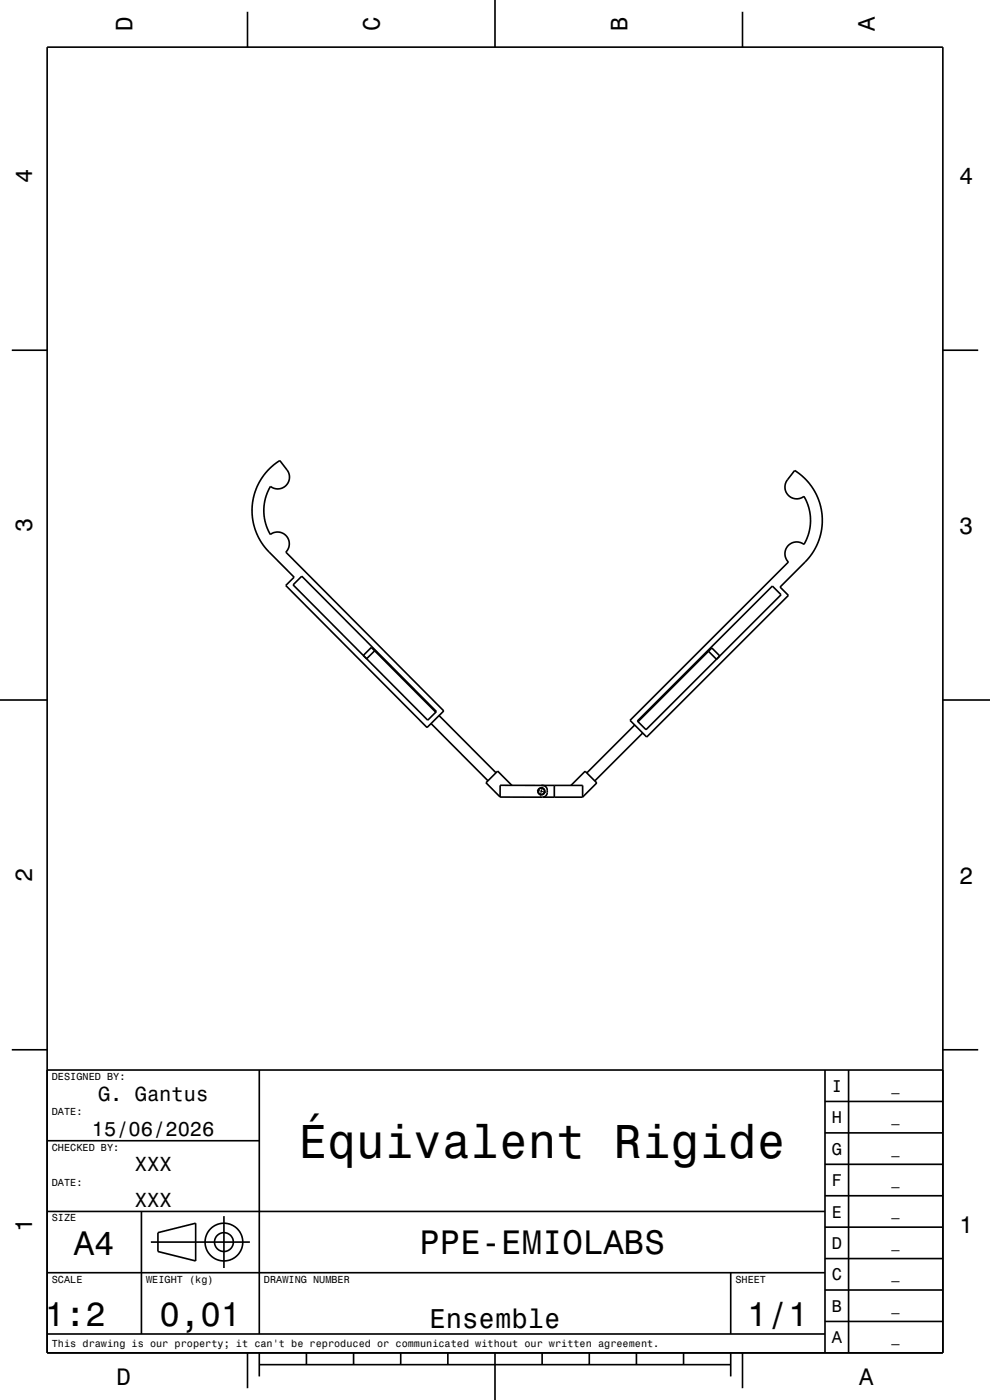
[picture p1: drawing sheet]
<svg xmlns="http://www.w3.org/2000/svg" width="210mm" height="297mm" viewBox="0 0 210 297" stroke-linecap="round" stroke-linejoin="round" font-family="sans-serif">
<g fill="none" stroke="#000" stroke-width=".35">
<path d="M10 10h190v277h-190zM52.5 2.5v7.5M105 0v10M157.5 2.5v7.5M2.5 74.3h7.5M200 74.3h7.5M57.2 99.4l2.2-1.7 1.5 2a2.5 2.5 0 0 1-.2 3.3 2.5 2.5 0 0 1-3.3 .2 10 10 0 0 0-.1 10.2 2.5 2.5 0 0 1 3.5 .3 2.5 2.5 0 0 1-.2 3.4l33.5 33.7-3.5 3.5-30-30.1 1.8-1.8-5.4-5.4a12.5 12.5 0 0 1 .2-17.6zM168.6 99.8l.4 .3a12.5 12.5 0 0 1 1.8 19.1l-5.3 5.3 1.7 1.8-30 30.1-3.6-3.6 33.6-33.6a2.5 2.5 0 0 1-.1-3.4 2.5 2.5 0 0 1 3.4-.3 10 10 0 0 0 0-10.2 2.5 2.5 0 0 1-3.3-.2 2.5 2.5 0 0 1-.2-3.3zM62.2 124.1l1.8-1.9 28.6 28.8-1.9 1.8zM77.1 139l1.7-1.6 13.6 13.7M79.5 138.1l-1.7 1.7M150.3 138.2l1.7 1.7"/>
<path d="M152.7 139.2l-1.7-1.7-15.7 15.6M0 148.5h10M91.4 153.5l12.1 12.1M93.1 151.8l12.1 12.1M134.6 153.8l-10.1 10.2M135.2 153l28.6-28.7 1.9 1.9-28.7 28.6zM136.3 155.5l-10.1 10.2M200 148.5h10M106.1 166.6h9a1.27 1.27 0 0 1 1 1.3 1.27 1.27 0 0 1-1 1.2h-9zM108.6 166.6l-3-3-2.5 2.5 3 3M114.2 167.5h.1M114.5 169.1h.3"/>
<path d="M114.8 166.6h8.8v2.5M115.1 169.1h8.5M117.6 166.6v2.5M121.1 166.6l3-3 2.5 2.5-3 3M2.5 222.7h7.5M10 227h190M55 227v56M175 233.7h25M175 227v60M180 227v60M200 222.7h7.5M10 257h165"/>
<path d="M10 242h45M30 257v26M47.5 258v11M175 253.7h25M175 247h25M175 240.3h25M10 270h165M32 263.5h21M33.5 261.5l8-2v8l-8-2zM155 270v13M175 273.7h25M175 267h25"/>
<path d="M175 260.3h25M10 283h165M52.5 287v7.5M55 289.5h100M55 287v5M65 287v2.5M75 287v2.5M85 287v2.5M95 287v2.5M105 287v10M115 287v2.5M125 287v2.5"/>
<path d="M135 287v2.5M145 287v2.5M155 287v5M157.5 287v7.5M175 280.3h25"/>
<circle cx="114.8" cy="167.9" r=".75"/>
<circle cx="114.8" cy="167.9" r=".67"/>
<circle cx="47.5" cy="263.5" r="2"/>
<circle cx="47.5" cy="263.5" r="4"/>
</g>
<path d="M113.9 167.6l1.9 .5M115.1 166.9l-.5 1.9" fill="none" stroke="#000" stroke-width=".21"/>
<text font-size="10.1" x="63.4" y="245.7">Équivalent Rigide</text>
<g font-size="7.2">
<text x="15.7" y="266.3">A4</text>
<text x="89" y="266.1">PPE-EMIOLABS</text>
<text x="9.5" y="281.3">1:2</text>
<text x="33.8" y="281.3">0,01</text>
<text x="158.5" y="281.3">1/1</text>
</g>
<text font-size="5.8" x="91.1" y="281.6">Ensemble</text>
<g font-size="5">
<text x="28.1" y="6.5" transform="rotate(-90 28.1 6.5)">D</text>
<text x="80.6" y="6.5" transform="rotate(-90 80.6 6.5)">C</text>
<text x="133.1" y="6.5" transform="rotate(-90 133.1 6.5)">B</text>
<text x="185.6" y="6.5" transform="rotate(-90 185.6 6.5)">A</text>
<text x="6.8" y="38.7" transform="rotate(-90 6.8 38.7)">4</text>
<text x="203.5" y="39">4</text>
<text x="6.8" y="112.9" transform="rotate(-90 6.8 112.9)">3</text>
<text x="203.5" y="113.2">3</text>
<text x="6.8" y="187.1" transform="rotate(-90 6.8 187.1)">2</text>
<text x="203.5" y="187.4">2</text>
<text x="6.8" y="261.3" transform="rotate(-90 6.8 261.3)">1</text>
<text x="203.5" y="261.6">1</text>
<text x="24.7" y="293.8">D</text>
<text x="182.2" y="293.8">A</text>
</g>
<g font-size="4.3">
<text x="20.8" y="233.5">G. Gantus</text>
<text x="19.5" y="241">15/06/2026</text>
<text x="28.6" y="248.5">XXX</text>
<text x="28.6" y="256">XXX</text>
</g>
<g font-size="3.6">
<text x="176.4" y="231.6">I</text>
<text x="176.4" y="238.3">H</text>
<text x="176.4" y="245">G</text>
<text x="176.4" y="251.6">F</text>
<text x="176.4" y="258.3">E</text>
<text x="176.4" y="265">D</text>
<text x="176.4" y="271.6">C</text>
<text x="176.4" y="278.3">B</text>
<text x="176.4" y="285">A</text>
</g>
<g font-size="2.9">
<text x="189.1" y="231.4">_</text>
<text x="189.1" y="238">_</text>
<text x="189.1" y="244.7">_</text>
<text x="189.1" y="251.4">_</text>
<text x="189.1" y="258">_</text>
<text x="189.1" y="264.7">_</text>
<text x="189.1" y="271.4">_</text>
<text x="189.1" y="278">_</text>
<text x="189.1" y="284.7">_</text>
</g>
<g font-size="2.2">
<text x="11" y="229.1">DESIGNED BY:</text>
<text x="11" y="236.6">DATE:</text>
<text x="11" y="244.1">CHECKED BY:</text>
<text x="11" y="251.6">DATE:</text>
<text x="11" y="259.1">SIZE</text>
<text x="11" y="272.1">SCALE</text>
<text x="31" y="272.1">WEIGHT (kg)</text>
<text x="56" y="272.1">DRAWING NUMBER</text>
<text x="156" y="272.1">SHEET</text>
<text x="11" y="285.8">This drawing is our property; it can't be reproduced or communicated without our written agreement.</text>
</g>
</svg>
